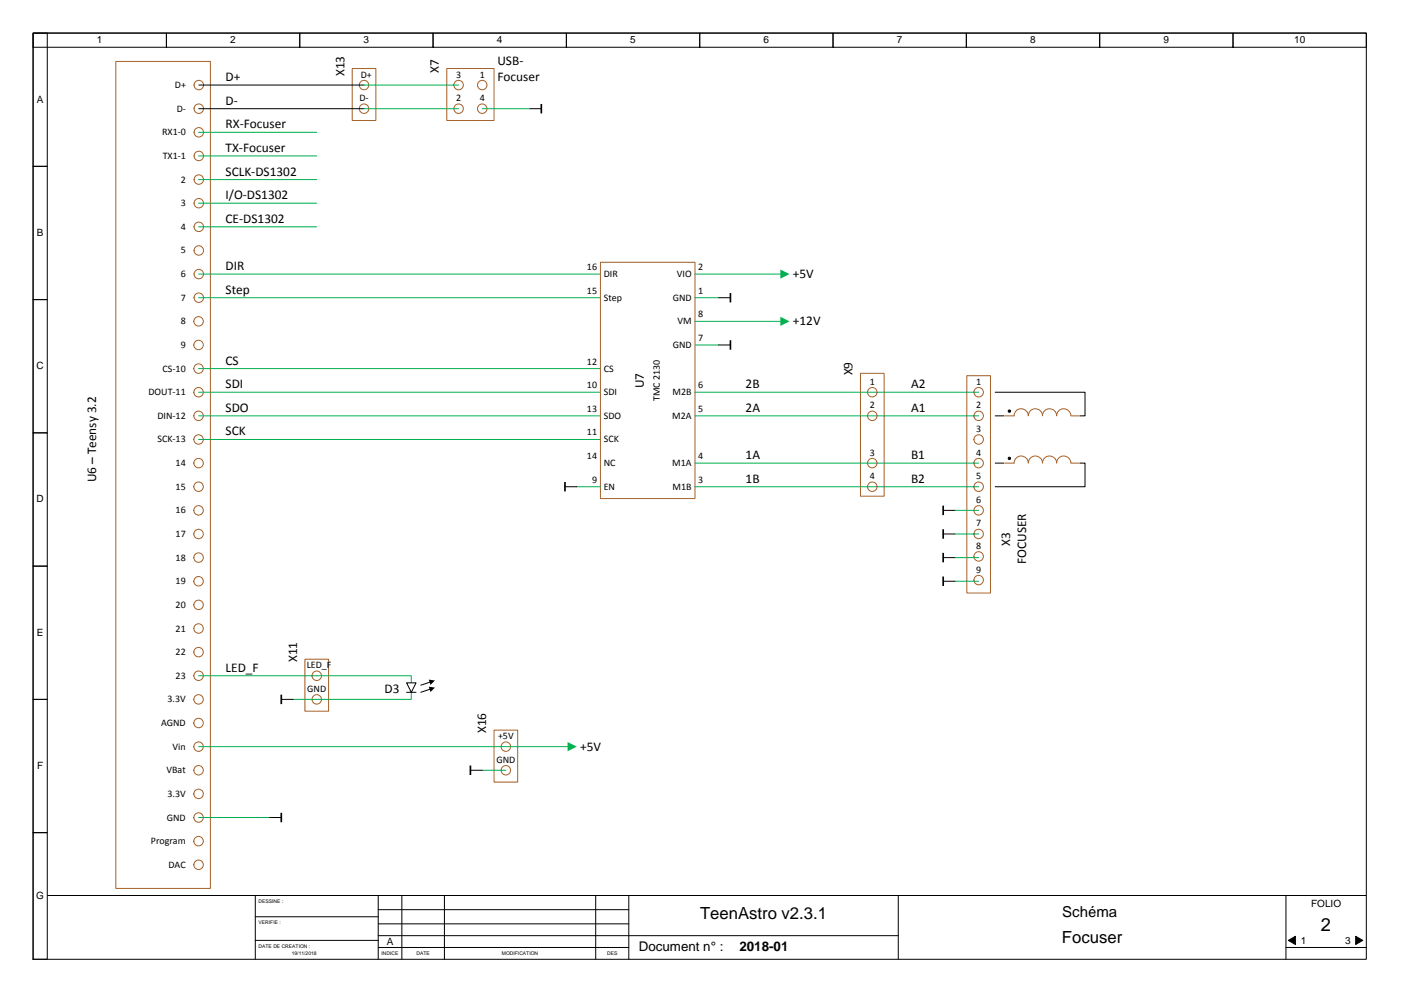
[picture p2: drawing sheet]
<svg xmlns="http://www.w3.org/2000/svg" width="297mm" height="210mm" viewBox="0 0 297 210" stroke-linecap="round" stroke-linejoin="round" font-family="sans-serif">
<g fill="none" stroke="#000" stroke-width=".21">
<path d="M7 7h282v196h-282zM7 7h28.2v3h-28.2zM7 7h3v28.2h-3zM35.2 7h28.2v3h-28.2zM63.4 7h28.2v3h-28.2zM91.6 7h28.2v3h-28.2zM119.8 7h28.2v3h-28.2zM148 7h28.2v3h-28.2zM176.2 7h28.2v3h-28.2zM204.4 7h28.2v3h-28.2zM232.6 7h28.2v3h-28.2zM260.8 7h28.2v3h-28.2z"/>
<path d="M7 35.2h3v28.2h-3zM7 63.4h3v28.2h-3zM7 91.6h3v28.2h-3zM7 119.8h3v28.2h-3zM7 148h3v28.2h-3zM7 176.2h3v26.8h-3zM10 189.5h279M54 189.5v13.5M54 199h26M54 194h26M80 189.5v13.5M80 198h110"/>
<path d="M80 195.5h53M80 192.5h53M85 189.5v13.5M94 189.5v13.5M126 189.5v13.5M133 189.5v13.5M190 189.5v13.5M272 189.5v13.5M272.5 199l1.5-.9v1.8zM286.7 198.1l1.6 .9-1.6 .9zM80 200.5h53M272 200.5h17"/>
</g>
<path d="M272.5 199l1.5-.9v1.8zM286.7 198.1l1.6 .9-1.6 .9z" fill="#000"/>
<path d="M182 79h5v26h-5z" fill-rule="evenodd" fill="#fff"/>
<path d="M182 79h5v26h-5z" fill="none" stroke="#a56027" stroke-width=".21"/>
<path d="M24.5 13h20v175h-20z" fill-rule="evenodd" fill="#fff"/>
<g fill="none" stroke="#a56027" stroke-width=".21">
<path d="M24.5 13h20v175h-20z"/>
<circle cx="42" cy="28" r="1"/>
<circle cx="42" cy="33" r="1"/>
<circle cx="42" cy="38" r="1"/>
<circle cx="42" cy="43" r="1"/>
<circle cx="42" cy="48" r="1"/>
<circle cx="42" cy="58" r="1"/>
<circle cx="42" cy="53" r="1"/>
<circle cx="42" cy="78" r="1"/>
<circle cx="42" cy="68" r="1"/>
<circle cx="42" cy="73" r="1"/>
<circle cx="42" cy="63" r="1"/>
<circle cx="42" cy="93" r="1"/>
<circle cx="42" cy="83" r="1"/>
<circle cx="42" cy="98" r="1"/>
<circle cx="42" cy="88" r="1"/>
<circle cx="42" cy="113" r="1"/>
<circle cx="42" cy="108" r="1"/>
<circle cx="42" cy="103" r="1"/>
<circle cx="42" cy="118" r="1"/>
<circle cx="42" cy="128" r="1"/>
<circle cx="42" cy="123" r="1"/>
<circle cx="42" cy="138" r="1"/>
<circle cx="42" cy="133" r="1"/>
<circle cx="42" cy="143" r="1"/>
<circle cx="42" cy="153" r="1"/>
<circle cx="42" cy="158" r="1"/>
<circle cx="42" cy="148" r="1"/>
<circle cx="42" cy="173" r="1"/>
<circle cx="42" cy="178" r="1"/>
<circle cx="42" cy="163" r="1"/>
<circle cx="42" cy="168" r="1"/>
<circle cx="42" cy="183" r="1"/>
</g>
<path d="M42 28h25M42 33h25M42 38h25M42 43h25M42 48h25M42 58h85M42 63h85M42 78h85M42 83h85M42 88h85M42 93h85M42 173h15" fill="none" stroke="#00b050" stroke-width=".21"/>
<path d="M127 55.5h20v50h-20z" fill-rule="evenodd" fill="#fff"/>
<path d="M127 55.5h20v50h-20z" fill="none" stroke="#a56027" stroke-width=".21"/>
<path d="M204.5 79.5h5v46h-5z" fill-rule="evenodd" fill="#fff"/>
<g fill="none" stroke="#a56027" stroke-width=".21">
<path d="M204.5 79.5h5v46h-5z"/>
<circle cx="207" cy="93" r="1"/>
<circle cx="207" cy="83" r="1"/>
<circle cx="207" cy="98" r="1"/>
<circle cx="207" cy="88" r="1"/>
<circle cx="207" cy="113" r="1"/>
<circle cx="207" cy="108" r="1"/>
<circle cx="207" cy="103" r="1"/>
<circle cx="207" cy="117.7" r="1"/>
<circle cx="207" cy="122.8" r="1"/>
</g>
<path d="M147 58h18.3M147 73h5M147 63h5M147 98h60M147 88h60M147 83h60M122 103h5M147 103h60M202 108h5M202 113h5M202 118h5M202 123h5" fill="none" stroke="#00b050" stroke-width=".21"/>
<path d="M152 73h2.5M152 63h2.5M119.5 103h2.5M199.5 108h2.5M199.5 113h2.5M199.5 118h2.5M199.5 123h2.5" fill="none" stroke="#000" stroke-width=".21"/>
<path d="M154.5 62v2M154.5 72v2M119.5 102v2M199.5 107v2M199.5 112v2M199.5 117v2M199.5 122v2" fill="none" stroke="#000" stroke-width=".35"/>
<path d="M165.1 57l1.9 1-1.9 1z" fill="#00b050"/>
<path d="M147 68h18.3" fill="none" stroke="#00b050" stroke-width=".21"/>
<path d="M165.1 67l1.9 1-1.9 1z" fill="#00b050"/>
<g fill="none" stroke="#a56027" stroke-width=".21">
<circle cx="184.5" cy="83" r="1"/>
<circle cx="184.5" cy="98" r="1"/>
<circle cx="184.5" cy="88" r="1"/>
<circle cx="184.5" cy="103" r="1"/>
</g>
<path d="M64.5 139.5h5v11h-5z" fill-rule="evenodd" fill="#fff"/>
<g fill="none" stroke="#a56027" stroke-width=".21">
<path d="M64.5 139.5h5v11h-5z"/>
<circle cx="67" cy="143" r="1"/>
<circle cx="67" cy="148" r="1"/>
</g>
<path d="M42 143h45v5h-25" fill="none" stroke="#00b050" stroke-width=".21"/>
<path d="M59.5 148h2.5" fill="none" stroke="#000" stroke-width=".21"/>
<path d="M59.5 147v2" fill="none" stroke="#000" stroke-width=".35"/>
<path d="M104.5 154.5h5v11h-5z" fill-rule="evenodd" fill="#fff"/>
<g fill="none" stroke="#a56027" stroke-width=".21">
<path d="M104.5 154.5h5v11h-5z"/>
<circle cx="107" cy="158" r="1"/>
<circle cx="107" cy="163" r="1"/>
</g>
<path d="M42 158h78.3M102 163h5" fill="none" stroke="#00b050" stroke-width=".21"/>
<path d="M99.5 163h2.5" fill="none" stroke="#000" stroke-width=".21"/>
<path d="M99.5 162v2" fill="none" stroke="#000" stroke-width=".35"/>
<path d="M120.1 157l1.9 1-1.9 1z" fill="#00b050"/>
<path d="M57 173h2.5" fill="none" stroke="#000" stroke-width=".21"/>
<path d="M59.5 172v2" fill="none" stroke="#000" stroke-width=".35"/>
<g fill="none" stroke="#a56027" stroke-width=".21">
<circle cx="42" cy="18" r="1"/>
<circle cx="42" cy="23" r="1"/>
</g>
<path d="M74.5 14.5h5v11h-5z" fill-rule="evenodd" fill="#fff"/>
<g fill="none" stroke="#a56027" stroke-width=".21">
<path d="M74.5 14.5h5v11h-5z"/>
<circle cx="77" cy="18" r="1"/>
<circle cx="77" cy="23" r="1"/>
</g>
<path d="M42.1 18h35" fill="none" stroke="#000" stroke-width=".21"/>
<path d="M94.5 14.5h10v11h-10z" fill-rule="evenodd" fill="#fff"/>
<g fill="none" stroke="#a56027" stroke-width=".21">
<path d="M94.5 14.5h10v11h-10z"/>
<circle cx="97" cy="18" r="1"/>
<circle cx="102" cy="18" r="1"/>
<circle cx="97" cy="23" r="1"/>
<circle cx="102" cy="23" r="1"/>
</g>
<path d="M77 18h20M77 23h20M102 23h10" fill="none" stroke="#00b050" stroke-width=".21"/>
<path d="M42.1 23h34.9M112 23h2.5M86 146.5h2" fill="none" stroke="#000" stroke-width=".21"/>
<path d="M114.5 22v2" fill="none" stroke="#000" stroke-width=".35"/>
<path d="M86 144.5h2l-1 2z" fill="#fff"/>
<path d="M210.5 83h19v5h-19M210.5 98h19v5h-19M86 144.5h2l-1 2zM91 144.3l-2 .7M91 145.8l-2 .7" fill="none" stroke="#000" stroke-width=".21"/>
<path d="M90.7 143.8l1.3 .2-.9 .9zM90.7 145.3l1.3 .2-.9 .9z" fill="#000"/>
<path d="M212.5 87h16v2h-16z" fill-rule="evenodd" fill="#fff"/>
<path d="M217.5 87.9a1.5 1.5 0 0 0-1.5-1.4 1.5 1.5 0 0 0-1.5 1.5h-2M220.5 87.9a1.5 1.5 0 0 0-1.5-1.4 1.5 1.5 0 0 0-1.5 1.5M223.5 87.9a1.5 1.5 0 0 0-1.5-1.4 1.5 1.5 0 0 0-1.5 1.5M226.5 87.9a1.5 1.5 0 0 0-1.5-1.4 1.5 1.5 0 0 0-1.5 1.5M226.5 88h2" fill="none" stroke="#a56027" stroke-width=".21"/>
<circle cx="213.5" cy="87" r=".25" fill="#000"/>
<circle cx="213.5" cy="87" r=".25" fill="none" stroke="#000" stroke-width=".21"/>
<path d="M212.5 97h16v2h-16z" fill-rule="evenodd" fill="#fff"/>
<path d="M217.5 97.9a1.5 1.5 0 0 0-1.5-1.4 1.5 1.5 0 0 0-1.5 1.5h-2M220.5 97.9a1.5 1.5 0 0 0-1.5-1.4 1.5 1.5 0 0 0-1.5 1.5M223.5 97.9a1.5 1.5 0 0 0-1.5-1.4 1.5 1.5 0 0 0-1.5 1.5M226.5 97.9a1.5 1.5 0 0 0-1.5-1.4 1.5 1.5 0 0 0-1.5 1.5M226.5 98h2" fill="none" stroke="#a56027" stroke-width=".21"/>
<circle cx="213.5" cy="97" r=".25" fill="#000"/>
<circle cx="213.5" cy="97" r=".25" fill="none" stroke="#000" stroke-width=".21"/>
<text font-size="3.9" x="279.4" y="197.1">2</text>
<g font-size="3.5">
<text x="148.1" y="194.6">TeenAstro v2.3.1</text>
<text x="224.6" y="199.6">Focuser</text>
</g>
<text font-size="3.2" x="224.7" y="194">Schéma</text>
<g font-size="2.8">
<text x="47.7" y="17.2">D+</text>
<text x="72.8" y="16.2" transform="rotate(-90 72.8 16.2)">X13</text>
<text x="92.8" y="15.4" transform="rotate(-90 92.8 15.4)">X7</text>
<text x="105.2" y="13.8">USB-</text>
<text x="105.2" y="17.2">Focuser</text>
<text x="47.7" y="22.2">D-</text>
<text x="47.7" y="27.2">RX-Focuser</text>
<text x="47.7" y="32.2">TX-Focuser</text>
<text x="47.7" y="37.2">SCLK-DS1302</text>
<text x="47.7" y="42.2">I/O-DS1302</text>
<text x="47.7" y="47.2">CE-DS1302</text>
<text x="47.7" y="57.2">DIR</text>
<text x="167.7" y="58.8">+5V</text>
<text x="47.7" y="62.2">Step</text>
<text x="167.7" y="68.8">+12V</text>
<text x="47.7" y="77.2">CS</text>
<text x="47.7" y="82.2">SDI</text>
<text x="136.2" y="82.1" transform="rotate(-90 136.2 82.1)">U7</text>
<text x="157.7" y="82.2">2B</text>
<text x="180.3" y="79.4" transform="rotate(-90 180.3 79.4)">X9</text>
<text x="192.7" y="82.2">A2</text>
<text x="47.7" y="87.2">SDO</text>
<text x="157.7" y="87.2">2A</text>
<text x="192.7" y="87.2">A1</text>
<text x="47.7" y="92.2">SCK</text>
<text x="157.7" y="97.2">1A</text>
<text x="192.7" y="97.2">B1</text>
<text x="20.3" y="102.1" transform="rotate(-90 20.3 102.1)">U6 – Teensy 3.2</text>
<text x="157.7" y="102.2">1B</text>
<text x="192.7" y="102.2">B2</text>
<text x="213.7" y="115.4" transform="rotate(-90 213.7 115.4)">X3</text>
<text x="217" y="119.3" transform="rotate(-90 217 119.3)">FOCUSER</text>
<text x="47.7" y="142.2">LED_F</text>
<text x="62.8" y="140.2" transform="rotate(-90 62.8 140.2)">X11</text>
<text x="81.3" y="146.7">D3</text>
<text x="102.8" y="155.2" transform="rotate(-90 102.8 155.2)">X16</text>
<text x="122.7" y="158.8">+5V</text>
<text x="135.1" y="201.3">Document n° :</text>
<text x="156.4" y="201.3">2018-01</text>
</g>
<g font-size="2.1">
<text x="20.5" y="9.1">1</text>
<text x="48.7" y="9.1">2</text>
<text x="76.9" y="9.1">3</text>
<text x="105.1" y="9.1">4</text>
<text x="133.3" y="9.1">5</text>
<text x="161.5" y="9.1">6</text>
<text x="189.7" y="9.1">7</text>
<text x="217.9" y="9.1">8</text>
<text x="246.1" y="9.1">9</text>
<text x="273.7" y="9.1">10</text>
<text x="76.3" y="16.4">D+</text>
<text x="96.5" y="16.4">3</text>
<text x="101.5" y="16.4">1</text>
<text x="7.8" y="21.7">A</text>
<text x="37" y="18.6">D+</text>
<text x="37.4" y="23.6">D-</text>
<text x="76" y="21.4">D-</text>
<text x="96.5" y="21.4">2</text>
<text x="101.5" y="21.4">4</text>
<text x="34.3" y="28.6">RX1-0</text>
<text x="34.4" y="33.6">TX1-1</text>
<text x="38.3" y="38.6">2</text>
<text x="38.3" y="43.6">3</text>
<text x="7.8" y="49.9">B</text>
<text x="38.3" y="48.6">4</text>
<text x="38.3" y="53.6">5</text>
<text x="38.3" y="58.6">6</text>
<text x="124.1" y="57.1">16</text>
<text x="127.7" y="58.6">DIR</text>
<text x="143.2" y="58.6">VIO</text>
<text x="147.7" y="57.1">2</text>
<text x="38.3" y="63.6">7</text>
<text x="124.1" y="62.1">15</text>
<text x="127.7" y="63.6">Step</text>
<text x="142.3" y="63.6">GND</text>
<text x="147.7" y="62.1">1</text>
<text x="38.2" y="68.6">8</text>
<text x="143.3" y="68.6">VM</text>
<text x="147.7" y="67.1">8</text>
<text x="38.2" y="73.6">9</text>
<text x="124.1" y="77.1">12</text>
<text x="142.3" y="73.6">GND</text>
<text x="147.7" y="72.1">7</text>
<text x="7.7" y="78.1">C</text>
<text x="31.4" y="83.6">DOUT-11</text>
<text x="34.4" y="78.6">CS-10</text>
<text x="124.1" y="82.1">10</text>
<text x="127.7" y="83.6">SDI</text>
<text x="127.7" y="78.6">CS</text>
<text x="142.3" y="83.6">M2B</text>
<text x="147.7" y="82.1">6</text>
<text x="184" y="81.4">1</text>
<text x="206.5" y="81.4">1</text>
<text x="33.3" y="88.6">DIN-12</text>
<text x="124.1" y="87.1">13</text>
<text x="127.7" y="88.6">SDO</text>
<text x="139.5" y="84.9" transform="rotate(-90 139.5 84.9)">TMC 2130</text>
<text x="142.2" y="88.6">M2A</text>
<text x="147.7" y="87.1">5</text>
<text x="184" y="86.4">2</text>
<text x="206.5" y="86.4">2</text>
<text x="33.3" y="93.6">SCK-13</text>
<text x="124.1" y="92.1">11</text>
<text x="127.7" y="93.6">SCK</text>
<text x="206.5" y="91.4">3</text>
<text x="37.1" y="98.6">14</text>
<text x="124.1" y="97.1">14</text>
<text x="127.7" y="98.6">NC</text>
<text x="142.2" y="98.6">M1A</text>
<text x="147.7" y="97.1">4</text>
<text x="184" y="96.4">3</text>
<text x="184" y="101.4">4</text>
<text x="206.5" y="96.4">4</text>
<text x="206.5" y="101.4">5</text>
<text x="7.7" y="106.3">D</text>
<text x="37.1" y="103.6">15</text>
<text x="125.2" y="102.1">9</text>
<text x="127.7" y="103.6">EN</text>
<text x="142.3" y="103.6">M1B</text>
<text x="147.7" y="102.1">3</text>
<text x="206.5" y="106.4">6</text>
<text x="37.1" y="108.6">16</text>
<text x="37.1" y="113.6">17</text>
<text x="206.5" y="111.4">7</text>
<text x="37.1" y="118.6">18</text>
<text x="206.5" y="116.2">8</text>
<text x="37.1" y="123.6">19</text>
<text x="206.5" y="121.2">9</text>
<text x="37.1" y="128.6">20</text>
<text x="7.8" y="134.5">E</text>
<text x="37.1" y="133.6">21</text>
<text x="37.1" y="138.6">22</text>
<text x="37.1" y="143.6">23</text>
<text x="64.9" y="141.4">LED_F</text>
<text x="35.4" y="148.6">3.3V</text>
<text x="65" y="146.4">GND</text>
<text x="34.1" y="153.6">AGND</text>
<text x="36.5" y="158.6">Vin</text>
<text x="105" y="161.4">GND</text>
<text x="105.3" y="156.4">+5V</text>
<text x="7.9" y="162.7">F</text>
<text x="35.2" y="163.6">VBat</text>
<text x="35.3" y="173.6">GND</text>
<text x="35.4" y="168.6">3.3V</text>
<text x="31.9" y="178.6">Program</text>
<text x="35.6" y="183.6">DAC</text>
<text x="7.7" y="190.2">G</text>
<text x="277.3" y="191.9">FOLIO</text>
<text x="81.8" y="199.9">A</text>
<text x="275.1" y="199.8">1</text>
<text x="284.5" y="199.8">3</text>
</g>
<g font-size="1.1">
<text x="54.7" y="191.1">DESSINE :</text>
<text x="54.7" y="195.6">VERIFIE :</text>
<text x="54.7" y="200.6">DATE DE CREATION :</text>
<text x="61.7" y="202.1">19/11/2018</text>
<text x="80.7" y="202.1">INDICE</text>
<text x="88.1" y="202.1">DATE</text>
<text x="106.1" y="202.1">MODIFICATION</text>
<text x="128.4" y="202.1">DES</text>
</g>
</svg>
